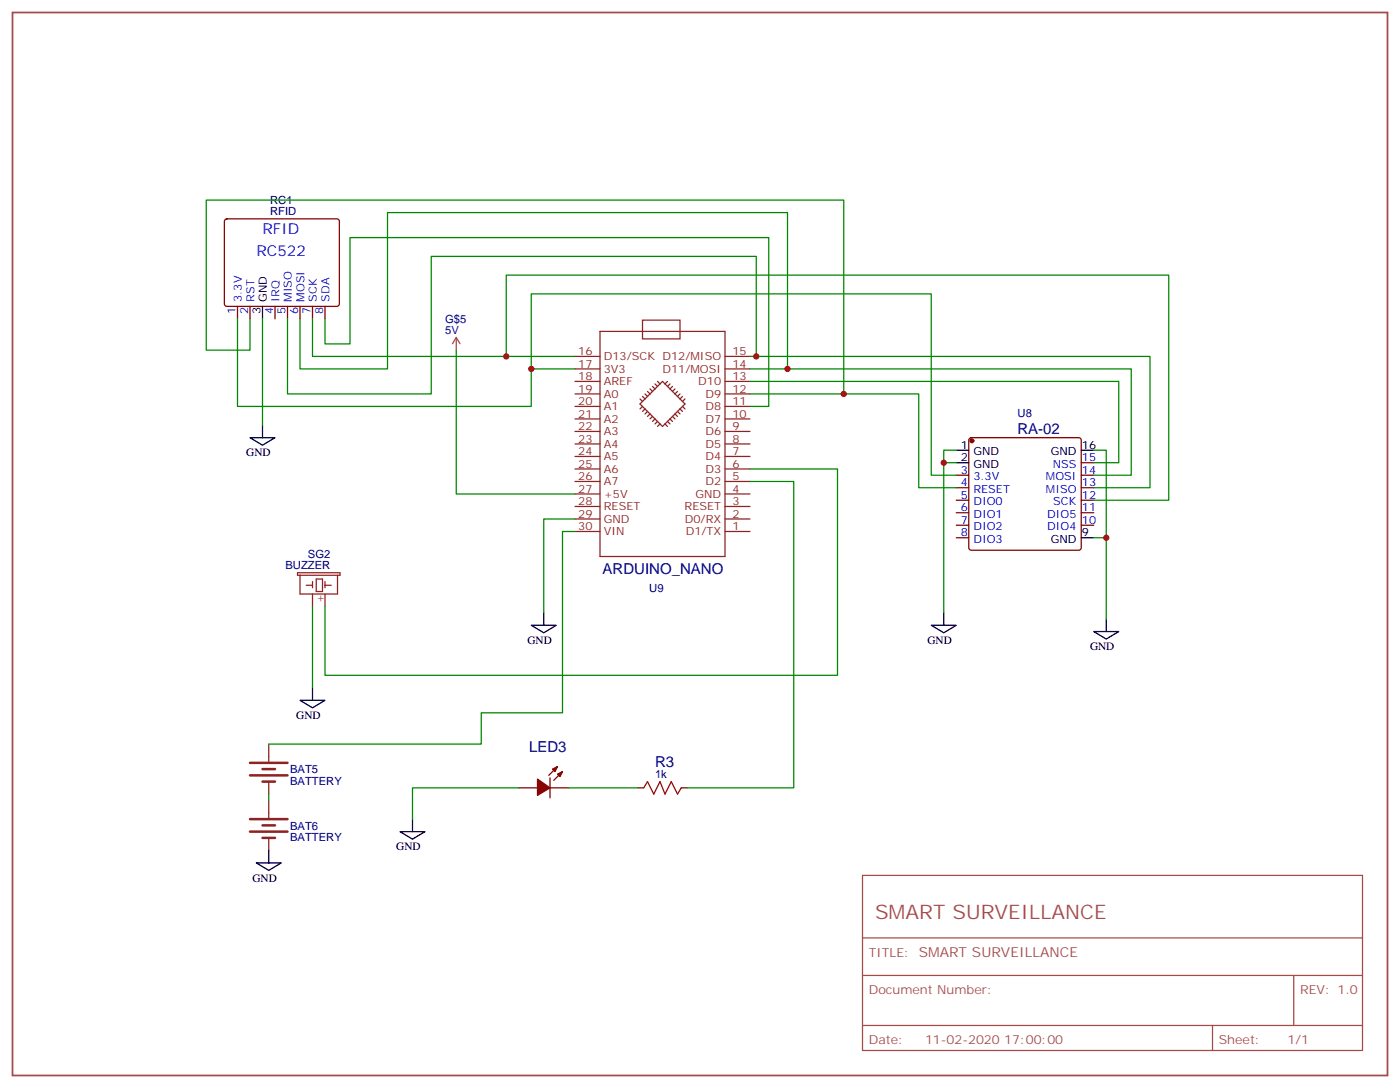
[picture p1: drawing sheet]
<svg xmlns="http://www.w3.org/2000/svg" width="395mm" height="307mm" viewBox="0 0 395 307" stroke-linecap="round" stroke-linejoin="round" font-family="sans-serif">
<g fill="none" stroke="#8c2424" stroke-width=".35">
<path d="M169.3 93.5h35.3v63.5h-35.3zM181.3 90.3h10.6v5.3h-10.6zM162.3 104.1h7M162.3 107.6h7M162.3 111.1h7M162.3 114.7h7M162.3 118.2h7M162.3 100.5h7M180.6 113.9l6.4-6.3 6.3 6.3-6.3 6.4zM180.6 112.5l.7 .7M181.3 111.8l.7 .7M181.3 114.7l-.7 .7"/>
<path d="M182 111.1l.7 .7M182 115.4l-.7 .7M182.7 110.4l.7 .7M182.7 116.1l-.7 .7M183.4 109.7l.7 .7M183.4 116.8l-.7 .7M184.1 109l.8 .7M184.1 117.5l-.7 .7M184.9 108.3l.7 .7M184.9 118.2l-.8 .7M185.6 107.6l.7 .7M185.6 118.9l-.7 .7"/>
<path d="M186.3 119.6l-.7 .7M187.7 119.6l.7 .7M188.4 118.9l.7 .7M188.4 107.6l-.7 .7M189.1 108.3l-.7 .7M189.1 118.2l.7 .7M189.8 109l-.7 .7M189.8 117.5l.7 .7M190.5 116.8l.7 .7M190.5 109.7l-.7 .7M191.2 116.1l.7 .7M191.2 110.4l-.7 .7"/>
<path d="M191.9 115.4l.7 .7M191.9 111.1l-.7 .7M192.6 114.7l.7 .7M192.6 111.8l-.7 .7M193.3 112.5l-.7 .7M204.6 104.1h7.1M204.6 107.6h7.1M204.6 111.1h7.1M204.6 114.7h7.1M204.6 118.2h7.1M204.6 100.5h7.1M162.3 121.7h7"/>
<path d="M162.3 125.2h7M162.3 128.8h7M162.3 132.3h7M162.3 135.8h7M162.3 139.3h7M204.6 121.7h7.1M204.6 125.2h7.1M204.6 128.8h7.1M204.6 132.3h7.1M204.6 135.8h7.1M204.6 139.3h7.1M162.3 142.9h7"/>
<path d="M162.3 146.4h7M162.3 149.9h7M204.6 142.9h7.1M204.6 146.4h7.1M204.6 149.9h7.1M84 161.6h12v.7h-12zM84.7 162.3v5.3h10.5v-5.3M86.4 165.1h1.8M88.2 164v1.8M88.2 167.6v3.5M89.3 163.3h1.7v3.6h-1.7zM91.7 165.1h1.8"/>
<path d="M91.7 164v1.8M91.7 167.6v3.5M75.8 209.9v4.9M75.8 220.5v3.5M75.8 225.8v4.9M75.8 236.4v3.5"/>
</g>
<path d="M3.5 3.5h388.1v299.9h-388.1z" fill="none" stroke="#a64a4a" stroke-width=".49"/>
<path d="M127.7 97l1.1-1.8 1 1.8M128.8 95.3v3.5M243.4 246.9h141.1v49.4h-141.1zM243.4 275.2h141.1M243.4 264.6h141.1M365.1 275.2v14.1M243.4 289.3h141.1M342.2 289.3v7" fill="none" stroke="#a64a4a" stroke-width=".35"/>
<g fill="none" stroke="#870000" stroke-width=".35">
<path d="M63.6 61.9l.4-.2h31.1l.5 .2 .2 .5v23.3l-.3 .5-.4 .2h-31.1l-.5-.2-.2-.5v-23.3zM67 86.4v3.6M70.6 86.4v3.6M77.6 86.4v3.6M81.1 86.4v3.6M84.7 86.4v3.6M88.2 86.4v3.6M91.7 86.4v3.6M269.9 134.1h3.5M269.9 137.6h3.5M273.6 123.7l.5-.2h30.3l.5 .2 .3 .5v30.3l-.3 .5-.5 .2h-30.3l-.5-.2-.2-.5v-30.3zM305.2 134.1h3.5"/>
<path d="M305.2 137.6h3.5M305.2 130.5h3.5M269.9 141.1h3.5M269.9 144.6h3.5M269.9 148.2h3.5M269.9 151.7h3.5M305.2 141.1h3.5M305.2 144.6h3.5M305.2 148.2h3.5M155.2 219.4v5.7M157.3 216.3l-2.4 2.4M158.7 217.7l-2.4 2.4"/>
<path d="M146.4 222.2h5.3M155.2 222.2h5.3M179.9 222.2h1.8M192.3 222.2h1.7"/>
</g>
<g fill="#870000" stroke="#870000" stroke-width=".35">
<path d="M157.3 218.4l1.4-.7-.7 1.4z"/>
<path d="M155.9 217l1.4-.7-.7 1.4z"/>
<path d="M151.7 219.8l3.5 2.4-3.5 2.2z"/>
<circle cx="274.3" cy="124.4" r=".53"/>
</g>
<g fill="none" stroke="#000" stroke-width=".35">
<path d="M74.1 86.4v3.6M74.1 119.9v3.6M70.6 123.5h7l-3.5 2.1zM269.9 127h3.5M269.9 130.5h3.5M305.2 127h3.5M305.2 151.7h3.5M149.9 176.4h7.1l-3.5 2.1zM153.5 172.9v3.5M262.8 176.4h7.1l-3.6 2.1zM266.3 172.9v3.5M308.7 178.2h7l-3.5 2.1z"/>
<path d="M312.2 174.6v3.6M84.7 197.6h7l-3.5 2.1zM88.2 194v3.6M75.8 239.9v3.5M112.9 234.6h7l-3.5 2.1zM116.4 231.1v3.5M72.3 243.4h7.1l-3.6 2.1z"/>
</g>
<path d="M181.7 222.2l1-1.7 1.8 3.5 1.8-3.5 1.4 3.5 1.7-3.5 1.8 3.5 1.1-1.8" fill="none" stroke="#a10000" stroke-width=".35"/>
<path d="M70.6 215.2h10.5M70.6 218.7h10.5M74.1 217h3.5M70.6 231.1h10.5M70.6 234.6h10.5M74.1 220.5h3.5M74.1 232.8h3.5M74.1 236.4h3.5" fill="none" stroke="#8c2424" stroke-width=".71"/>
<g fill="none" stroke="#008700" stroke-width=".35">
<path d="M67 90v24.7h82.9v-10.6M70.6 90v8.8h-12.4v-42.4h179.9v54.7M74.1 90v29.9M81.1 90v21.1h40.6v-38.8h91.7v28.2M84.7 90v14.1h24.7v-44.1h112.8v44.1M88.2 90v10.5h54.7M91.7 90v7h7.1v-30h118.2v47.7h-5.3M128.8 98.8v40.5h33.5M162.3 100.5h-19.4v-22.9h186.9v63.5h-21.1M162.3 104.1h-12.4v-21.2h112.9v51.2h7.1M211.7 104.1h107.6v30h-10.6M211.7 100.5h112.9v37.1h-15.9"/>
<path d="M211.7 107.6h104v22.9h-7M211.7 111.1h47.6v26.5h10.6M211.7 132.3h24.7v58.2h-144.7v-19.4M211.7 135.8h12.3v86.4h-30M266.3 130.5h3.6M269.9 127h-3.6v45.9M308.7 127h3.5v47.6M162.3 146.4h-8.8v26.5M162.3 149.9h-3.6v51.2h-22.9v8.8h-60M308.7 151.7h3.5M88.2 171.1v22.9M75.8 224v1.8"/>
<path d="M146.4 222.2h-30v8.9M160.5 222.2h19.4"/>
</g>
<g fill="#c00">
<circle cx="238.1" cy="111.1" r=".88"/>
<circle cx="213.4" cy="100.5" r=".88"/>
<circle cx="222.3" cy="104.1" r=".88"/>
<circle cx="266.3" cy="130.5" r=".88"/>
<circle cx="312.2" cy="151.7" r=".88"/>
<circle cx="142.9" cy="100.5" r=".88"/>
<circle cx="149.9" cy="104.1" r=".88"/>
</g>
<text font-size="5.6" fill="#a54b4b" x="246.9" y="259.3">SMART SURVEILLANCE</text>
<g font-size="4.2" fill="#00f">
<text x="74.1" y="66.1">RFID</text>
<text x="72.4" y="72.3">RC522</text>
</g>
<g font-size="4.2" fill="#000080">
<text x="287.1" y="122.4">RA-02</text>
<text x="170.1" y="161.9">ARDUINO_NANO</text>
<text x="149.3" y="212.1">LED3</text>
<text x="184.9" y="216.3">R3</text>
</g>
<g font-size="3.5" fill="#a54b4b">
<text x="245.2" y="269.9">TITLE: SMART SURVEILLANCE</text>
<text x="245.2" y="280.5">Document Number:</text>
<text x="366.9" y="280.5">REV: 1.0</text>
<text x="245.2" y="294.6">Date:</text>
<text x="261.1" y="294.6">11-02-2020 17:00:00</text>
<text x="344" y="294.6">Sheet:</text>
<text x="363.4" y="294.6">1/1</text>
</g>
<g font-size="3.2" fill="#000080">
<text x="76.3" y="57.6">RC1</text>
<text x="76.3" y="60.7">RFID</text>
<text x="125.6" y="94.1">5V</text>
<text x="125.6" y="91">G$5</text>
<text x="287.2" y="117.5">U8</text>
<text x="80.6" y="160.5">BUZZER</text>
<text x="86.9" y="157.4">SG2</text>
<text x="183.2" y="166.9">U9</text>
<text x="81.8" y="221.5">BATTERY</text>
<text x="81.8" y="218.2">BAT5</text>
<text x="184.9" y="219.4">1k</text>
<text x="81.8" y="237.3">BATTERY</text>
<text x="81.8" y="234.1">BAT6</text>
</g>
<g font-size="3.2" fill="#00f">
<text x="66.5" y="88.6" transform="rotate(-90 66.5 88.6)">1</text>
<text x="68.3" y="85.1" transform="rotate(-90 68.3 85.1)">3.3V</text>
<text x="70" y="88.6" transform="rotate(-90 70 88.6)">2</text>
<text x="71.8" y="85.1" transform="rotate(-90 71.8 85.1)">RST</text>
<text x="77.1" y="88.6" transform="rotate(-90 77.1 88.6)">4</text>
<text x="78.8" y="85.1" transform="rotate(-90 78.8 85.1)">IRQ</text>
<text x="80.6" y="88.6" transform="rotate(-90 80.6 88.6)">5</text>
<text x="82.4" y="85.1" transform="rotate(-90 82.4 85.1)">MISO</text>
<text x="84.1" y="88.6" transform="rotate(-90 84.1 88.6)">6</text>
<text x="85.9" y="85.1" transform="rotate(-90 85.9 85.1)">MOSI</text>
<text x="87.7" y="88.6" transform="rotate(-90 87.7 88.6)">7</text>
<text x="89.4" y="85.1" transform="rotate(-90 89.4 85.1)">SCK</text>
<text x="91.2" y="88.6" transform="rotate(-90 91.2 88.6)">8</text>
<text x="93" y="85.1" transform="rotate(-90 93 85.1)">SDA</text>
<text x="297.1" y="131.9">NSS</text>
<text x="305.3" y="130.2">15</text>
<text x="271.2" y="133.7">3</text>
<text x="271.2" y="137.2">4</text>
<text x="274.7" y="135.5">3.3V</text>
<text x="295.2" y="135.5">MOSI</text>
<text x="305.3" y="137.2">13</text>
<text x="305.3" y="133.7">14</text>
<text x="271.2" y="140.8">5</text>
<text x="274.7" y="139">RESET</text>
<text x="274.7" y="142.5">DIO0</text>
<text x="295.2" y="139">MISO</text>
<text x="297.3" y="142.5">SCK</text>
<text x="305.3" y="140.8">12</text>
<text x="271.2" y="144.3">6</text>
<text x="271.2" y="147.8">7</text>
<text x="274.7" y="146">DIO1</text>
<text x="274.7" y="149.6">DIO2</text>
<text x="295.6" y="149.6">DIO4</text>
<text x="295.6" y="146">DIO5</text>
<text x="305.3" y="147.8">10</text>
<text x="305.3" y="144.3">11</text>
<text x="271.2" y="151.3">8</text>
<text x="274.7" y="153.1">DIO3</text>
</g>
<g font-size="3.2">
<text x="73.6" y="88.6" transform="rotate(-90 73.6 88.6)">3</text>
<text x="75.3" y="85.1" transform="rotate(-90 75.3 85.1)">GND</text>
<text x="69.5" y="128.8">GND</text>
<text x="271.2" y="126.6">1</text>
<text x="271.2" y="130.2">2</text>
<text x="274.7" y="128.4">GND</text>
<text x="274.7" y="131.9">GND</text>
<text x="296.6" y="128.4">GND</text>
<text x="305.3" y="126.6">16</text>
<text x="296.6" y="153.1">GND</text>
<text x="305.3" y="151.3">9</text>
<text x="148.9" y="181.7">GND</text>
<text x="261.8" y="181.7">GND</text>
<text x="307.6" y="183.4">GND</text>
<text x="83.6" y="202.8">GND</text>
<text x="111.8" y="239.9">GND</text>
<text x="71.3" y="248.7">GND</text>
</g>
<g font-size="3.2" fill="#8d2323">
<text x="163.2" y="100.2">16</text>
<text x="170.4" y="101.6">D13/SCK D12/MISO</text>
<text x="206.7" y="100.2">15</text>
<text x="163.2" y="107.2">18</text>
<text x="163.2" y="103.7">17</text>
<text x="170.4" y="105.1">3V3</text>
<text x="187" y="105.1">D11/MOSI</text>
<text x="206.7" y="103.7">14</text>
<text x="206.7" y="107.2">13</text>
<text x="163.2" y="110.8">19</text>
<text x="170.4" y="112.2">A0</text>
<text x="170.4" y="108.7">AREF</text>
<text x="197.1" y="108.7">D10</text>
<text x="199.1" y="112.2">D9</text>
<text x="206.7" y="110.8">12</text>
<text x="163.2" y="117.8">21</text>
<text x="163.2" y="114.3">20</text>
<text x="170.4" y="119.2">A2</text>
<text x="170.4" y="115.7">A1</text>
<text x="199.1" y="115.7">D8</text>
<text x="199.1" y="119.2">D7</text>
<text x="206.7" y="114.3">11</text>
<text x="206.7" y="117.8">10</text>
<text x="163.2" y="124.9">23</text>
<text x="163.2" y="121.4">22</text>
<text x="170.4" y="122.8">A3</text>
<text x="199.1" y="122.8">D6</text>
<text x="206.7" y="121.4">9</text>
<text x="206.7" y="124.9">8</text>
<text x="163.2" y="131.9">25</text>
<text x="163.2" y="128.4">24</text>
<text x="170.4" y="129.8">A5</text>
<text x="170.4" y="126.3">A4</text>
<text x="199.1" y="126.3">D5</text>
<text x="199.1" y="129.8">D4</text>
<text x="206.7" y="128.4">7</text>
<text x="206.7" y="131.9">6</text>
<text x="163.2" y="135.5">26</text>
<text x="170.4" y="136.9">A7</text>
<text x="170.4" y="133.3">A6</text>
<text x="199.1" y="133.3">D3</text>
<text x="199.1" y="136.9">D2</text>
<text x="206.7" y="135.5">5</text>
<text x="163.2" y="142.5">28</text>
<text x="163.2" y="139">27</text>
<text x="170.4" y="143.9">RESET</text>
<text x="170.4" y="140.4">+5V</text>
<text x="193.2" y="143.9">RESET</text>
<text x="196.3" y="140.4">GND</text>
<text x="206.7" y="139">4</text>
<text x="206.7" y="142.5">3</text>
<text x="163.2" y="149.6">30</text>
<text x="163.2" y="146">29</text>
<text x="170.4" y="147.5">GND</text>
<text x="193.3" y="147.5">D0/RX</text>
<text x="206.7" y="146">2</text>
<text x="206.7" y="149.6">1</text>
<text x="170.4" y="151">VIN</text>
<text x="193.5" y="151">D1/TX</text>
<text x="91.4" y="170.2" transform="rotate(-90 91.4 170.2)">+</text>
</g>
</svg>
